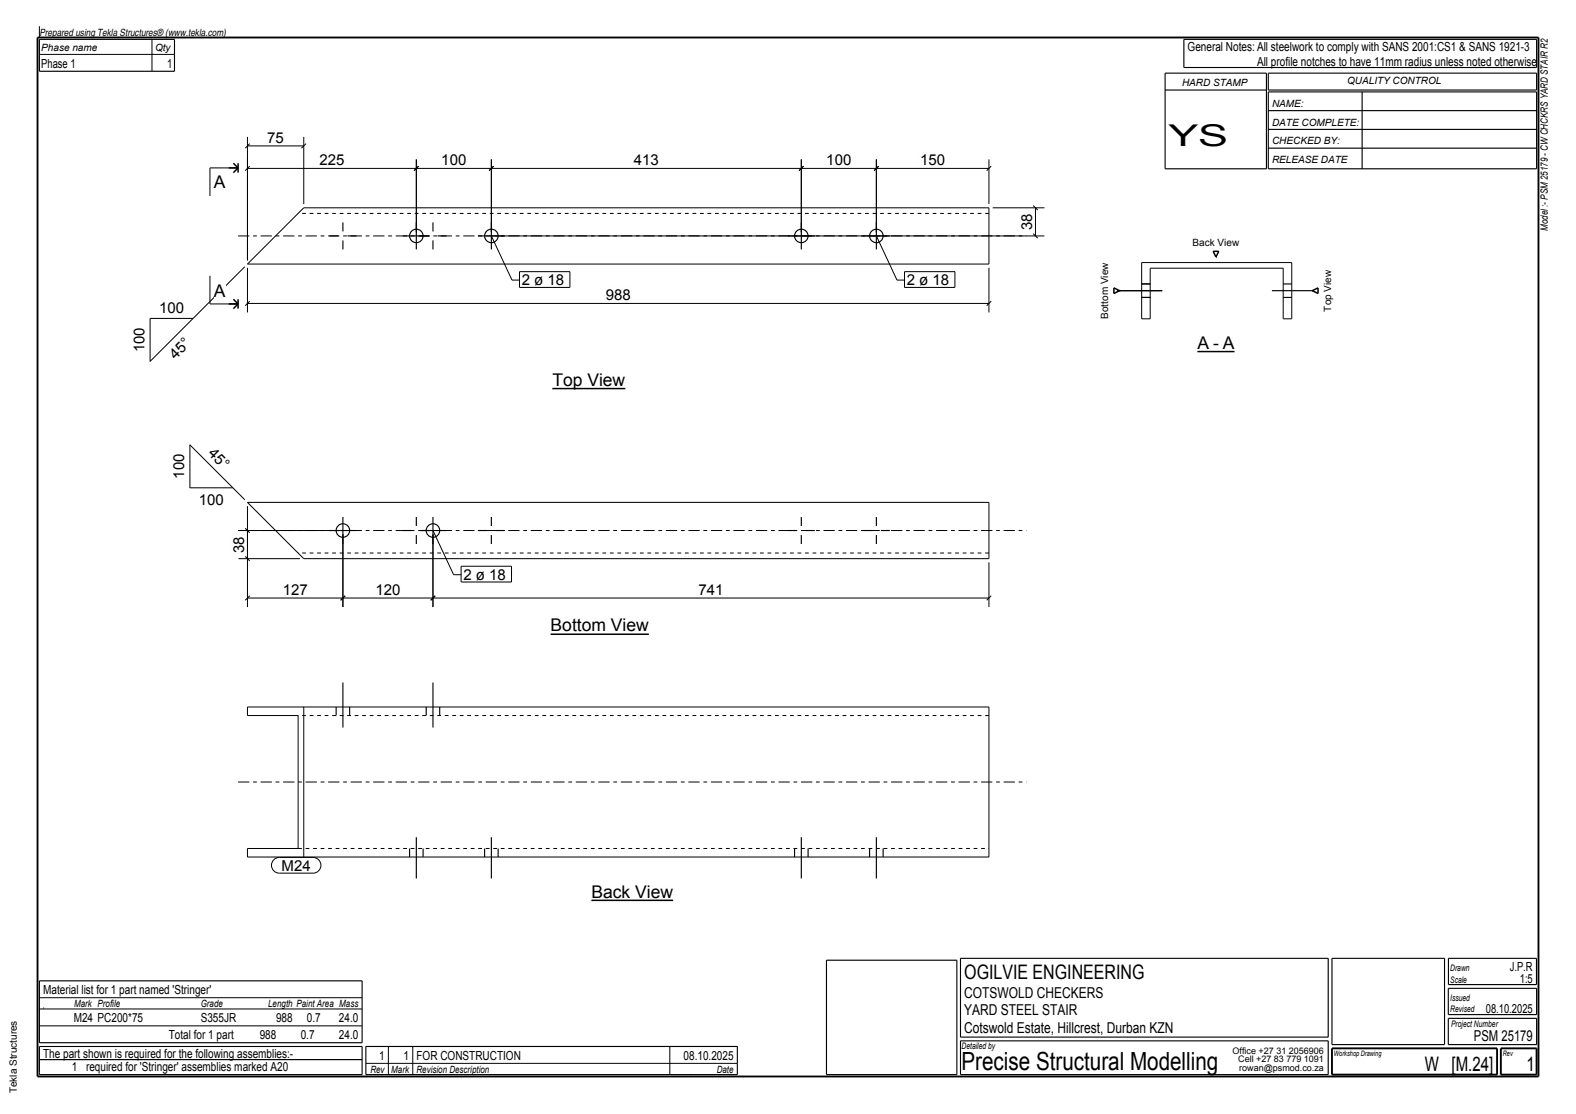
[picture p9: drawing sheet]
<svg xmlns="http://www.w3.org/2000/svg" width="420mm" height="297mm" viewBox="0 0 420 297" stroke-linecap="round" stroke-linejoin="round" font-family="sans-serif">
<path d="M10 10h400v277h-400z" fill="none" stroke="#000" stroke-width=".5"/>
<path d="M147.2 103.6h19.4" fill="none" stroke="#000" stroke-width=".4"/>
<path d="M147.2 99.3h19.4v3.5h-19.4z" fill-rule="evenodd" fill="#fefefb"/>
<path d="M157.6 240h21.8" fill="none" stroke="#000" stroke-width=".4"/>
<path d="M157.6 235.8h21.8v3.5h-21.8z" fill-rule="evenodd" fill="#fefefb"/>
<path d="M146.7 169.1h26.2" fill="none" stroke="#000" stroke-width=".4"/>
<path d="M146.7 164.8h26.2v3.5h-26.2z" fill-rule="evenodd" fill="#fefefb"/>
<path d="M319.1 93.7h9.9" fill="none" stroke="#000" stroke-width=".4"/>
<g fill="#fefefb">
<path d="M319.1 89.5h3.1v3.5h-3.1z" fill-rule="evenodd"/>
<path d="M323.3 89.5h1.5v3.5h-1.5z" fill-rule="evenodd"/>
<path d="M325.9 89.5h3.1v3.5h-3.1z" fill-rule="evenodd"/>
</g>
<path d="M296.8 76.8l1.5 .7-1.5 .7zM323.3 67h1.5l-.8 1.5zM349.7 77.5l1.5-.7v1.4z" fill="none" stroke="#000" stroke-width=".4"/>
<path d="M263.5 56.9h-184.1M263.5 147.4h-184.1M263.5 190.8h-184.1M79.4 226.2h184.1" fill="none" stroke="#000" stroke-width=".27" stroke-dasharray="1 1 1 1" stroke-linecap="butt"/>
<g fill="none" stroke="#000" stroke-width=".27">
<path d="M10.5 14.5h36M10.5 7v3M40.5 10.5v8.5M65.9 36.5v32.9M65.9 38.9h15M66.5 38.3l-1.2 1.2M80.9 36.5v17.9M81.5 38.3l-1.2 1.2M63.4 44.8h-7.5v7.5M65.9 44.9h197.6M66.5 44.3l-1.2 1.2M80.9 55.4h182.6v15h-197.6z"/>
<path d="M110.9 42.5v19.4M111.5 44.3l-1.2 1.2M130.9 42.5v19.4M131.5 44.3l-1.2 1.2M213.5 42.5v19.4M214.1 44.3l-1.2 1.2M233.5 42.5v19.4M234.1 44.3l-1.2 1.2M263.5 42.5v11.9M264.1 44.3l-1.2 1.2M264.5 55.4h13.8M275.3 54.8l1.2 1.2"/>
<path d="M275.9 55.4v7.5M55.9 73.5v7.5h7.5M65.2 71.1l-25.2 25.2v-11.4h11.5M65.9 71.4v11.9M130.9 62.9l5.5 11.8h2M131.9 62.9h146.4M233.5 62.9l5.5 11.8h2M263.5 71.4v11.9M275.3 62.3l1.2 1.2M304.2 70h40v15h-2.2v-13.5h-35.5v13.5h-2.3zM65.9 80.9h197.6M66.5 80.3l-1.2 1.2"/>
<path d="M264.1 80.3l-1.2 1.2M50.6 118.6l11.5 11.5h-11.5zM62.1 130.1l3.1 3.1M65.9 133.9h197.6v15h-182.6zM65.9 134.9v26.9M63.5 148.9h16.4M63.5 141.4h26.9M65.3 148.3l1.2 1.2M65.3 140.8l1.2 1.2M65.9 159.4h197.6M66.5 158.8l-1.2 1.2M91.4 142.4v19.4"/>
<path d="M92 158.8l-1.2 1.2M115.4 141.4l5.5 11.8h2M115.4 142.4v19.4M116 158.8l-1.2 1.2M263.5 149.9v11.9M264.1 158.8l-1.2 1.2M65.9 188.5h197.6v40h-197.6v-2.3h13.5v-35.4h-13.5zM80.9 188.5v40M10.5 266h86M10.5 273.5h86M10.5 269h86M11.5 268.7h.1"/>
<path d="M97.5 279h99M103.5 279v7.5M110 279v7.5M178.5 279v7.5M10.5 282.5h86M97.5 283.5h99M184 286.5h.1"/>
</g>
<path d="M63.4 62.9h210.1M63.4 141.4h210.1M63.4 208.5h210.1" fill="none" stroke="#000" stroke-width=".27" stroke-dasharray="3 1 1 1" stroke-linecap="butt"/>
<g fill="none" stroke="#000" stroke-width=".3">
<path d="M10.5 10.5h36v8.5h-36zM310.5 19.5h27v25.5h-27zM315.5 10.5h94v7.5h-94zM338 19.5h71.5v4.5h-71.5zM310.5 24h27M338 24.5h71.5v20.5h-71.5zM338 29.5h71.5M338 34.5h71.5M338 39.5h71.5M363 24.5v20.5M91.4 59.3v2.4M110.9 59.3v7.2"/>
<path d="M115.4 59.3v2.4M130.9 59.3v7.2M213.5 59.3v7.2M233.5 59.3v7.2M87.8 62.9h2.4M91.4 64.1v2.4M92.6 62.9h2.4M107.3 62.9h7.2M115.4 64.1v2.4M116.6 62.9h2.4M127.3 62.9h7.2M209.9 62.9h7.2"/>
<path d="M229.9 62.9h7.2M297.7 77.5h12M304.2 79.3h2.3M304.2 75.7h2.3M339 77.5h11M342 79.3h2.2M342 75.7h2.2M91.4 137.8v7.2M110.9 137.8v2.4M115.4 137.8v7.2M130.9 137.8v2.4M213.5 137.8v2.4"/>
<path d="M233.5 137.8v2.4M87.8 141.4h7.2M107.3 141.4h2.4M110.9 142.6v2.4M111.8 141.4h7.2M127.3 141.4h2.4M130.9 142.6v2.4M132.2 141.4h2.3M209.9 141.4h2.4M213.5 142.6v2.4M214.7 141.4h2.4M229.9 141.4h2.4"/>
<path d="M233.5 142.6v2.4M234.8 141.4h2.3M89.6 188.5v2.3M91.4 182v12M93.2 188.5v2.3M113.6 188.5v2.3M115.4 182v12M117.2 188.5v2.3M109.1 226.2v2.3M110.9 223.2v11M112.7 226.2v2.3M129.1 226.2v2.3"/>
<path d="M130.9 223.2v11M132.7 226.2v2.3M211.7 226.2v2.3M213.5 223.2v11M215.3 226.2v2.3M231.7 226.2v2.3M233.5 223.2v11M235.3 226.2v2.3M220.2 256h34.8v30.5h-34.8zM256 255.5h98v21h-98zM355 255.5h30v23h-30zM386 255.5h23.5v7h-23.5z"/>
<path d="M10.5 279h86v7.5h-86zM10.5 261.5h86v16.5h-86zM97.5 279h99v7.5h-99zM256 277.5h98v9h-98zM386 263.5h23.5v7h-23.5zM386 271.5h23.5v7h-23.5z"/>
<circle cx="110.9" cy="62.9" r="1.8"/>
<circle cx="130.9" cy="62.9" r="1.8"/>
<circle cx="213.5" cy="62.9" r="1.8"/>
<circle cx="233.5" cy="62.9" r="1.8"/>
<circle cx="91.4" cy="141.4" r="1.8"/>
<circle cx="115.4" cy="141.4" r="1.8"/>
</g>
<path d="M355 279.5h44v7h-44zM400 279.5h9.5v7h-9.5z" fill="none" stroke="#000" stroke-width=".5"/>
<g fill="#fefefb">
<path d="M84.5 40.4h7.9v4.2h-7.9z" fill-rule="evenodd"/>
<path d="M244.6 40.4h7.9v4.2h-7.9z" fill-rule="evenodd"/>
<path d="M56.9 46.5h3.2v3.5h-3.2z" fill-rule="evenodd"/>
</g>
<path d="M60.9 44.8h2.5M62.2 43.5l1.2 1.3M63.4 43.5v2.5M63.4 44.8l-1.2 1.2" fill="none" stroke="#000" stroke-width=".4"/>
<path d="M56.9 75.8h3.2v3.5h-3.2z" fill-rule="evenodd" fill="#fefefb"/>
<path d="M62.2 79.8l1.2 1.2M63.4 79.8v2.5M60.9 81h2.5M63.4 81l-1.2 1.3" fill="none" stroke="#000" stroke-width=".4"/>
<g fill="#fefefb">
<path d="M139 73h11.4v3h-11.4z" fill-rule="evenodd"/>
<path d="M139 73h11.4v3h-11.4z" fill-rule="evenodd"/>
</g>
<path d="M151.3 73v3" fill="none" stroke="#fefefb" stroke-width=".27"/>
<path d="M138.4 72.4h13.5v4.2h-13.5z" fill="none" stroke="#000" stroke-width=".27"/>
<g fill="#fefefb">
<path d="M271.4 56.3h4.2v5.7h-4.2z" fill-rule="evenodd"/>
<path d="M241.6 73h11.4v3h-11.4z" fill-rule="evenodd"/>
<path d="M241.6 73h11.4v3h-11.4z" fill-rule="evenodd"/>
</g>
<path d="M253.9 73v3" fill="none" stroke="#fefefb" stroke-width=".27"/>
<path d="M241 72.4h13.5v4.2h-13.5z" fill="none" stroke="#000" stroke-width=".27"/>
<g fill="#fefefb">
<path d="M219.6 40.4h7.9v4.2h-7.9z" fill-rule="evenodd"/>
<path d="M168.3 40.4h7.9v4.2h-7.9z" fill-rule="evenodd"/>
<path d="M117 40.4h7.9v4.2h-7.9z" fill-rule="evenodd"/>
<path d="M70.6 34.4h5.7v4.2h-5.7z" fill-rule="evenodd"/>
<path d="M160.8 76.4h7.9v4.2h-7.9z" fill-rule="evenodd"/>
<path d="M75 229.2h7.8v3h-7.8z" fill-rule="evenodd"/>
<path d="M75 229.2h7.8v3h-7.8z" fill-rule="evenodd"/>
</g>
<path d="M73 229.2l.9-.5 .5-.1h9a2.1 2.1 0 0 1 2.1 2.1 2.1 2.1 0 0 1-2.1 2.1h-9a2.1 2.1 0 0 1-1.9-1.3 2.1 2.1 0 0 1 .5-2.3z" fill="none" stroke="#000" stroke-width=".27"/>
<g fill="#fefefb">
<path d="M123.5 151.6h11.3v3h-11.3z" fill-rule="evenodd"/>
<path d="M123.5 151.6h11.3v3h-11.3z" fill-rule="evenodd"/>
</g>
<path d="M135.7 151.6v3" fill="none" stroke="#fefefb" stroke-width=".27"/>
<path d="M122.9 151h13.4v4.2h-13.4z" fill="none" stroke="#000" stroke-width=".27"/>
<g fill="#fefefb">
<path d="M185.5 154.9h7.9v4.2h-7.9z" fill-rule="evenodd"/>
<path d="M99.4 154.9h7.9v4.2h-7.9z" fill-rule="evenodd"/>
<path d="M74.7 154.9h7.9v4.2h-7.9z" fill-rule="evenodd"/>
<path d="M61.4 142.4h4.2v5.6h-4.2z" fill-rule="evenodd"/>
</g>
<text font-size="8" x="311.4" y="39">YS</text>
<text font-size="6.7" x="256.3" y="285.3">Precise Structural Modelling</text>
<g font-size="5.3">
<text x="257" y="261">OGILVIE ENGINEERING</text>
<text x="379.8" y="285.5">W [M.24]</text>
<text x="406.8" y="285.5">1</text>
</g>
<g font-size="4.7">
<text x="56.9" y="50">A</text>
<text x="56.9" y="79.3">A</text>
<text x="319.1" y="93">A - A</text>
<text x="147.2" y="102.8">Top View</text>
<text x="146.7" y="168.3">Bottom View</text>
<text x="157.6" y="239.3">Back View</text>
</g>
<g font-size="4">
<text x="71.2" y="38">75</text>
<text x="85.1" y="44">225</text>
<text x="117.6" y="44">100</text>
<text x="168.9" y="44">413</text>
<text x="220.2" y="44">100</text>
<text x="245.2" y="44">150</text>
<text x="275" y="61.4" transform="rotate(-90 275 61.4)">38</text>
<text x="139" y="76">2 ø 18</text>
<text x="241.6" y="76">2 ø 18</text>
<text x="42.4" y="83.4">100</text>
<text x="161.4" y="80">988</text>
<text x="38.5" y="94" transform="rotate(-90 38.5 94)">100</text>
<text x="46.8" y="95.9" transform="rotate(-45 46.8 95.9)">45°</text>
<text x="55.3" y="121.1" transform="rotate(45 55.3 121.1)">45°</text>
<text x="49.1" y="127.7" transform="rotate(-90 49.1 127.7)">100</text>
<text x="53" y="134.6">100</text>
<text x="65" y="147.4" transform="rotate(-90 65 147.4)">38</text>
<text x="123.5" y="154.6">2 ø 18</text>
<text x="75.3" y="158.5">127</text>
<text x="100" y="158.5">120</text>
<text x="186.1" y="158.5">741</text>
<text x="75" y="232.2">M24</text>
<text x="257" y="266">COTSWOLD CHECKERS</text>
<text x="257" y="270.5">YARD STEEL STAIR</text>
<text x="257" y="275.5">Cotswold Estate, Hillcrest, Durban KZN</text>
<text x="392.8" y="277.5">PSM 25179</text>
</g>
<g font-size="3.3">
<text x="11" y="18">Phase 1</text>
<text x="44.5" y="18">1</text>
<text x="316.5" y="13.5">General Notes: All steelwork to comply with SANS 2001:CS1 &amp; SANS 1921-3</text>
<text x="335" y="17.5">All profile notches to have 11mm radius unless noted otherwise</text>
<text x="402.4" y="258.7">J.P.R</text>
<text x="405" y="262">1:5</text>
<text x="11.5" y="265">Material list for 1 part named 'Stringer'</text>
<text x="19.6" y="272.5">M24 PC200*75</text>
<text x="53.5" y="272.5">S355JR</text>
<text x="73.6" y="272.5">988</text>
<text x="81.8" y="272.5">0.7</text>
<text x="90.3" y="272.5">24.0</text>
<text x="396" y="270">08.10.2025</text>
<text x="45" y="277">Total for 1 part</text>
<text x="69.2" y="277">988</text>
<text x="80.1" y="277">0.7</text>
<text x="90.3" y="277">24.0</text>
<text x="11.5" y="282">The part shown is required for the following assemblies:-</text>
<text x="19.2" y="285.5">1 required for 'Stringer' assemblies marked A20</text>
<text x="101" y="282.5">1</text>
<text x="107.5" y="282.5">1 FOR CONSTRUCTION</text>
<text x="182.2" y="282.5">08.10.2025</text>
</g>
<g font-size="2.7">
<text x="10.5" y="9.5">Prepared using Tekla Structures® (www.tekla.com)</text>
<text x="11" y="13.5">Phase name</text>
<text x="41.3" y="13.5">Qty</text>
<text x="315" y="23">HARD STAMP</text>
<text x="359" y="22.5">QUALITY CONTROL</text>
<text x="339" y="28.5">NAME:</text>
<text x="339" y="33.5">DATE COMPLETE:</text>
<text x="339" y="38.5">CHECKED BY:</text>
<text x="339" y="43.5">RELEASE DATE</text>
<text x="317.8" y="65.5">Back View</text>
<text x="412.5" y="61.5" transform="rotate(-90 412.5 61.5)">Model :- PSM 25179 - CW CHCKRS YARD STAIR R2</text>
<text x="354.7" y="83.1" transform="rotate(-90 354.7 83.1)">Top View</text>
<text x="295.3" y="85" transform="rotate(-90 295.3 85)">Bottom View</text>
<text x="19.8" y="268.5">Mark Profile</text>
<text x="53.5" y="268.5">Grade</text>
<text x="71.5" y="268.5">Length Paint Area Mass</text>
<text x="98.7" y="286">Rev</text>
<text x="104.3" y="286">Mark</text>
<text x="111" y="286">Revision Description</text>
<text x="191" y="286">Date</text>
<text x="4.5" y="291.5" transform="rotate(-90 4.5 291.5)">Tekla Structures</text>
</g>
<g font-size="2.4">
<text x="386.5" y="262">Scale</text>
<text x="386.5" y="258.7">Drawn</text>
<text x="386.5" y="266.8">Issued</text>
<text x="386.5" y="269.8">Revised</text>
<text x="386.7" y="273.7">Project Number</text>
<text x="256.3" y="279.7">Detailed by</text>
<text x="328.5" y="281">Office +27 31 2056906</text>
<text x="330" y="283.3">Cell +27 83 779 1091</text>
<text x="330.3" y="285.5">rowan@psmod.co.za</text>
</g>
<g font-size="2">
<text x="355.5" y="281.5">Workshop Drawing</text>
<text x="400.5" y="281.5">Rev</text>
</g>
</svg>
